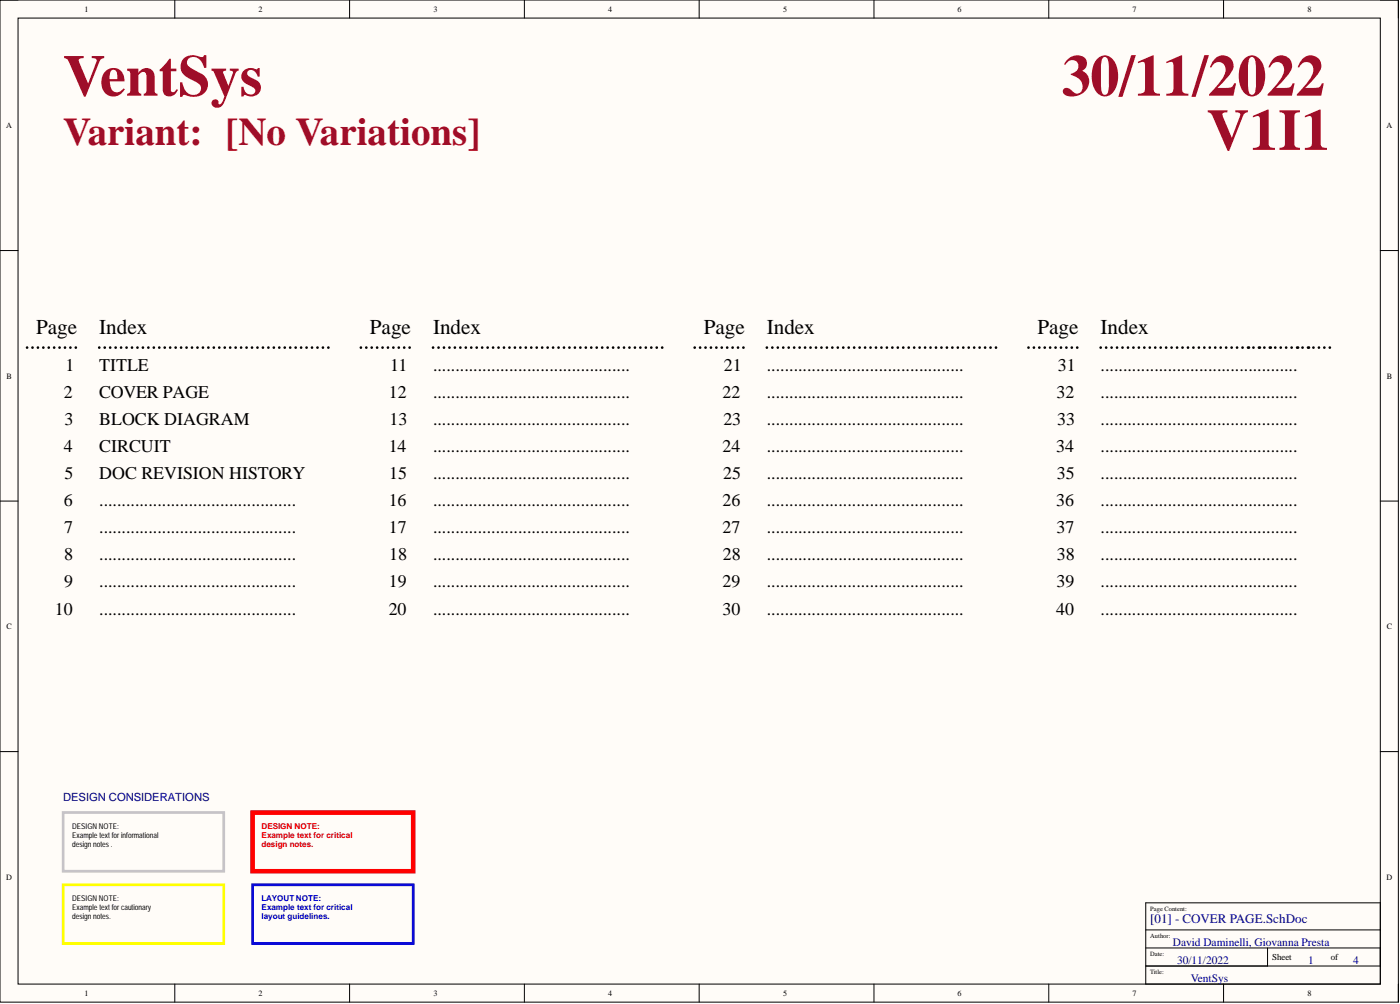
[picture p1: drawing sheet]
<svg xmlns="http://www.w3.org/2000/svg" width="393mm" height="282mm" viewBox="0 0 393 282" stroke-linecap="round" stroke-linejoin="round" font-family="sans-serif">
<path d="M0 0h392.9v281.3h-392.9z" fill-rule="evenodd" fill="#fffcf8"/>
<path d="M0 0h392.9v281.3h-392.9z" fill="none" stroke="#000" stroke-width=".28"/>
<path d="M5.1 5.1h382.7v271.2h-382.7z" fill-rule="evenodd" fill="#fffcf8"/>
<g fill="none" stroke="#000" stroke-width=".28">
<path d="M0 0h5.1M5.1 5.1h382.7v271.2h-382.7zM49.1 0v5.1M98.2 0v5.1M147.3 0v5.1M196.4 0v5.1M245.6 0v5.1M294.7 0v5.1M343.8 0v5.1M387.8 0h5.1v5.1M0 70.3h5.1M387.8 70.3h5.1"/>
<path d="M0 140.7h5.1M387.8 140.7h5.1M0 211h5.1M387.8 211h5.1M321.9 253.5h65.9v22.8h-65.9zM49.1 276.3v5M98.2 276.3v5M147.3 276.3v5M196.4 276.3v5M245.6 276.3v5M294.7 276.3v5M321.9 261.1h65.9"/>
<path d="M321.9 266.1h65.9M321.9 271.2h65.9M343.8 276.3v5M356.1 266.1v5.1M392.9 276.3v5"/>
</g>
<g fill="none" stroke="#000" stroke-width=".76">
<path d="M7.6 97.6h.1M9.1 97.6h.1M10.6 97.6h.1M12.2 97.6h.1M13.7 97.6h.1M15.2 97.6h.1M16.7 97.6h.1M18.3 97.6h.1M19.8 97.6h.1M21.3 97.6h.1M27.9 97.6h.1M29.4 97.6h.1"/>
<path d="M31 97.6h.1M32.5 97.6h.1M34 97.6h.1M35.5 97.6h.1M37.1 97.6h.1M38.6 97.6h.1M40.1 97.6h.1M41.7 97.6h.1M43.2 97.6h.1M44.7 97.6h.1M46.3 97.6h.1M47.8 97.6h.1"/>
<path d="M49.3 97.6h.1M50.9 97.6h.1M52.4 97.6h.1M53.9 97.6h.1M55.5 97.6h.1M57 97.6h.1M58.5 97.6h.1M60.1 97.6h.1M61.6 97.6h.1M63.1 97.6h.1M64.7 97.6h.1M66.2 97.6h.1"/>
<path d="M67.7 97.6h.1M69.3 97.6h.1M70.8 97.6h.1M72.3 97.6h.1M73.9 97.6h.1M75.4 97.6h.1M76.9 97.6h.1M78.5 97.6h.1M80 97.6h.1M81.5 97.6h.1M83.1 97.6h.1M84.6 97.6h.1"/>
<path d="M86.1 97.6h.1M87.7 97.6h.1M89.2 97.6h.1M90.7 97.6h.1M92.3 97.6h.1M101.4 97.6h.1M102.9 97.6h.1M104.4 97.6h.1M106 97.6h.1M107.5 97.6h.1M109 97.6h.1M110.5 97.6h.1"/>
<path d="M112 97.6h.1M113.6 97.6h.1M115.1 97.6h.1M121.7 97.6h.1M123.2 97.6h.1M124.7 97.6h.1M126.3 97.6h.1M127.8 97.6h.1M129.3 97.6h.1M130.9 97.6h.1M132.4 97.6h.1M133.9 97.6h.1"/>
<path d="M135.5 97.6h.1M137 97.6h.1M138.5 97.6h.1M140.1 97.6h.1M141.6 97.6h.1M143.1 97.6h.1M144.7 97.6h.1M146.2 97.6h.1M147.7 97.6h.1M149.3 97.6h.1M150.8 97.6h.1M152.3 97.6h.1"/>
<path d="M153.9 97.6h.1M155.4 97.6h.1M156.9 97.6h.1M158.5 97.6h.1M160 97.6h.1M161.5 97.6h.1M163.1 97.6h.1M164.6 97.6h.1M166.1 97.6h.1M167.6 97.6h.1M169.2 97.6h.1M170.7 97.6h.1"/>
<path d="M172.2 97.6h.1M173.8 97.6h.1M175.3 97.6h.1M176.9 97.6h.1M178.4 97.6h.1M179.9 97.6h.1M181.4 97.6h.1M183 97.6h.1M184.5 97.6h.1M186 97.6h.1M195.2 97.6h.1M196.7 97.6h.1"/>
<path d="M198.2 97.6h.1M199.7 97.6h.1M201.3 97.6h.1M202.8 97.6h.1M204.3 97.6h.1M205.8 97.6h.1M207.3 97.6h.1M208.9 97.6h.1M215.5 97.6h.1M217 97.6h.1M218.5 97.6h.1M220.1 97.6h.1"/>
<path d="M221.6 97.6h.1M223.1 97.6h.1M224.7 97.6h.1M226.2 97.6h.1M227.7 97.6h.1M229.3 97.6h.1M230.8 97.6h.1M232.3 97.6h.1M233.9 97.6h.1M235.4 97.6h.1M236.9 97.6h.1M238.4 97.6h.1"/>
<path d="M240 97.6h.1M241.5 97.6h.1M243.1 97.6h.1M244.6 97.6h.1M246.1 97.6h.1M247.6 97.6h.1M249.2 97.6h.1M250.7 97.6h.1M252.2 97.6h.1M253.8 97.6h.1M255.3 97.6h.1M256.8 97.6h.1"/>
<path d="M258.4 97.6h.1M259.9 97.6h.1M261.4 97.6h.1M263 97.6h.1M264.5 97.6h.1M266 97.6h.1M267.6 97.6h.1M269.1 97.6h.1M270.6 97.6h.1M272.2 97.6h.1M273.7 97.6h.1M275.2 97.6h.1"/>
<path d="M276.8 97.6h.1M278.3 97.6h.1M279.8 97.6h.1M289 97.6h.1M290.5 97.6h.1M292 97.6h.1M293.5 97.6h.1M295 97.6h.1M296.6 97.6h.1M298.1 97.6h.1M299.6 97.6h.1M301.1 97.6h.1"/>
<path d="M302.6 97.6h.1M309.2 97.6h.1M310.8 97.6h.1M312.3 97.6h.1M313.8 97.6h.1M315.4 97.6h.1M316.9 97.6h.1M318.4 97.6h.1M320 97.6h.1M321.5 97.6h.1M323 97.6h.1M324.6 97.6h.1"/>
<path d="M326.1 97.6h.1M327.6 97.6h.1M329.2 97.6h.1M330.7 97.6h.1M332.2 97.6h.1M333.8 97.6h.1M335.3 97.6h.1M336.8 97.6h.1M338.4 97.6h.1M339.9 97.6h.1M341.4 97.6h.1M343 97.6h.1"/>
<path d="M344.5 97.6h.1M346 97.6h.1M347.6 97.6h.1M349.1 97.6h.1M352.2 97.6h.1M355.2 97.6h.1M358.3 97.6h.1M359.8 97.6h.1M361.3 97.6h.1M362.9 97.6h.1M366 97.6h.1M369 97.6h.1"/>
<path d="M370.6 97.6h.1M372.1 97.6h.1M373.6 97.6h.1"/>
</g>
<g fill="#000">
<circle cx="350.6" cy="97.6" r=".38"/>
<circle cx="353.7" cy="97.6" r=".38"/>
<circle cx="356.8" cy="97.6" r=".38"/>
<circle cx="364.4" cy="97.6" r=".38"/>
<circle cx="367.5" cy="97.6" r=".38"/>
</g>
<path d="M17.7 228.1h45.2v16.5h-45.2z" fill="none" stroke="#c6c3c6" stroke-width=".76"/>
<path d="M17.7 248.4h45.2v16.5h-45.2z" fill="none" stroke="#ff0" stroke-width=".76"/>
<path d="M71 228.1h45.1v16.5h-45.1z" fill="none" stroke="#f00" stroke-width="1.3"/>
<path d="M71 248.4h45.1v16.5h-45.1z" fill="none" stroke="#00f" stroke-width=".76"/>
<g font-size="16.5" fill="#9e0e29">
<text x="17.7" y="26.9">VentSys</text>
<text x="298.3" y="26.9">30/11/2022</text>
<text x="339.1" y="42.1">V1I1</text>
</g>
<text font-size="11" fill="#9e0e29" x="17.7" y="40.7">Variant: [No Variations]</text>
<g font-size="6">
<text x="10.1" y="93.8">Page</text>
<text x="27.9" y="93.8">Index</text>
<text x="103.9" y="93.8">Page</text>
<text x="121.7" y="93.8">Index</text>
<text x="197.7" y="93.8">Page</text>
<text x="215.5" y="93.8">Index</text>
<text x="291.5" y="93.8">Page</text>
<text x="309.2" y="93.8">Index</text>
</g>
<g font-size="5">
<text x="18.4" y="104.1">1</text>
<text x="27.9" y="104.1">TITLE</text>
<text x="109.6" y="104.1">11</text>
<text x="121.7" y="104.1">............................................</text>
<text x="203.4" y="104.1">21</text>
<text x="215.5" y="104.1">............................................</text>
<text x="297.2" y="104.1">31</text>
<text x="309.2" y="104.1">............................................</text>
<text x="18" y="111.7">2</text>
<text x="27.9" y="111.7">COVER PAGE</text>
<text x="109.2" y="111.7">12</text>
<text x="121.7" y="111.7">............................................</text>
<text x="203" y="111.7">22</text>
<text x="215.5" y="111.7">............................................</text>
<text x="296.8" y="111.7">32</text>
<text x="309.2" y="111.7">............................................</text>
<text x="18.2" y="119.3">3</text>
<text x="27.9" y="119.3">BLOCK DIAGRAM</text>
<text x="109.5" y="119.3">13</text>
<text x="121.7" y="119.3">............................................</text>
<text x="203.2" y="119.3">23</text>
<text x="215.5" y="119.3">............................................</text>
<text x="297" y="119.3">33</text>
<text x="309.2" y="119.3">............................................</text>
<text x="18" y="126.9">4</text>
<text x="27.9" y="126.9">CIRCUIT</text>
<text x="109.2" y="126.9">14</text>
<text x="121.7" y="126.9">............................................</text>
<text x="203" y="126.9">24</text>
<text x="215.5" y="126.9">............................................</text>
<text x="296.8" y="126.9">34</text>
<text x="309.2" y="126.9">............................................</text>
<text x="18.1" y="134.5">5</text>
<text x="27.9" y="134.5">DOC REVISION HISTORY</text>
<text x="109.4" y="134.5">15</text>
<text x="121.7" y="134.5">............................................</text>
<text x="203.2" y="134.5">25</text>
<text x="215.5" y="134.5">............................................</text>
<text x="296.9" y="134.5">35</text>
<text x="309.2" y="134.5">............................................</text>
<text x="18" y="142.1">6</text>
<text x="27.9" y="142.1">............................................</text>
<text x="109.2" y="142.1">16</text>
<text x="121.7" y="142.1">............................................</text>
<text x="203" y="142.1">26</text>
<text x="215.5" y="142.1">............................................</text>
<text x="296.8" y="142.1">36</text>
<text x="309.2" y="142.1">............................................</text>
<text x="18" y="149.7">7</text>
<text x="27.9" y="149.7">............................................</text>
<text x="109.2" y="149.7">17</text>
<text x="121.7" y="149.7">............................................</text>
<text x="203" y="149.7">27</text>
<text x="215.5" y="149.7">............................................</text>
<text x="296.8" y="149.7">37</text>
<text x="309.2" y="149.7">............................................</text>
<text x="18" y="157.3">8</text>
<text x="27.9" y="157.3">............................................</text>
<text x="109.3" y="157.3">18</text>
<text x="121.7" y="157.3">............................................</text>
<text x="203.1" y="157.3">28</text>
<text x="215.5" y="157.3">............................................</text>
<text x="296.9" y="157.3">38</text>
<text x="309.2" y="157.3">............................................</text>
<text x="18" y="164.9">9</text>
<text x="27.9" y="164.9">............................................</text>
<text x="109.2" y="164.9">19</text>
<text x="121.7" y="164.9">............................................</text>
<text x="203" y="164.9">29</text>
<text x="215.5" y="164.9">............................................</text>
<text x="296.8" y="164.9">39</text>
<text x="309.2" y="164.9">............................................</text>
<text x="15.4" y="172.5">10</text>
<text x="27.9" y="172.5">............................................</text>
<text x="109.2" y="172.5">20</text>
<text x="121.7" y="172.5">............................................</text>
<text x="203" y="172.5">30</text>
<text x="215.5" y="172.5">............................................</text>
<text x="296.8" y="172.5">40</text>
<text x="309.2" y="172.5">............................................</text>
</g>
<text font-size="3.7" fill="#000080" x="323.2" y="259">[01] - COVER PAGE.SchDoc</text>
<g font-size="3.2" fill="#000080">
<text x="17.7" y="224.9">DESIGN CONSIDERATIONS</text>
<text x="329.5" y="265.5">David Daminelli, Giovanna Presta</text>
<text x="330.8" y="270.5">30/11/2022</text>
<text x="334.6" y="275.6">VentSys</text>
<text x="367.5" y="270.5">1</text>
<text x="380.2" y="270.5">4</text>
</g>
<g font-size="2.5">
<text x="357.4" y="269.4">Sheet</text>
<text x="373.9" y="269.4">of</text>
</g>
<g font-size="2.3">
<text x="23.7" y="3.3">1</text>
<text x="72.6" y="3.3">2</text>
<text x="121.8" y="3.3">3</text>
<text x="170.8" y="3.3">4</text>
<text x="220" y="3.3">5</text>
<text x="269.1" y="3.3">6</text>
<text x="318.2" y="3.3">7</text>
<text x="367.3" y="3.3">8</text>
<text x="1.7" y="36">A</text>
<text x="389.5" y="36">A</text>
<text x="1.8" y="106.3">B</text>
<text x="389.6" y="106.3">B</text>
<text x="1.8" y="176.6">C</text>
<text x="389.6" y="176.6">C</text>
<text x="1.7" y="247">D</text>
<text x="389.5" y="247">D</text>
<text x="23.7" y="279.6">1</text>
<text x="72.6" y="279.6">2</text>
<text x="121.8" y="279.6">3</text>
<text x="170.8" y="279.6">4</text>
<text x="220" y="279.6">5</text>
<text x="269.1" y="279.6">6</text>
<text x="318.2" y="279.6">7</text>
<text x="367.3" y="279.6">8</text>
</g>
<g font-size="2.3" fill="#f00">
<text x="73.5" y="232.7">DESIGN NOTE:</text>
<text x="73.5" y="235.3">Example text for critical</text>
<text x="73.5" y="237.8">design notes.</text>
</g>
<g font-size="2.3" fill="#00f">
<text x="73.5" y="253">LAYOUT NOTE:</text>
<text x="73.5" y="255.5">Example text for critical</text>
<text x="73.5" y="258.1">layout guidelines.</text>
</g>
<g font-size="2.2">
<text x="20.3" y="232.7">DESIGN NOTE:</text>
<text x="20.3" y="235.3">Example text forinformational</text>
<text x="20.3" y="237.8">design notes .</text>
<text x="20.3" y="253">DESIGN NOTE:</text>
<text x="20.3" y="255.5">Example text forcautionary</text>
<text x="20.3" y="258.1">design notes.</text>
</g>
<g font-size="1.8">
<text x="323.2" y="255.6">Page Content:</text>
<text x="323.2" y="263.2">Author:</text>
<text x="323.2" y="268.3">Date:</text>
<text x="323.2" y="273.4">Title:</text>
</g>
</svg>
